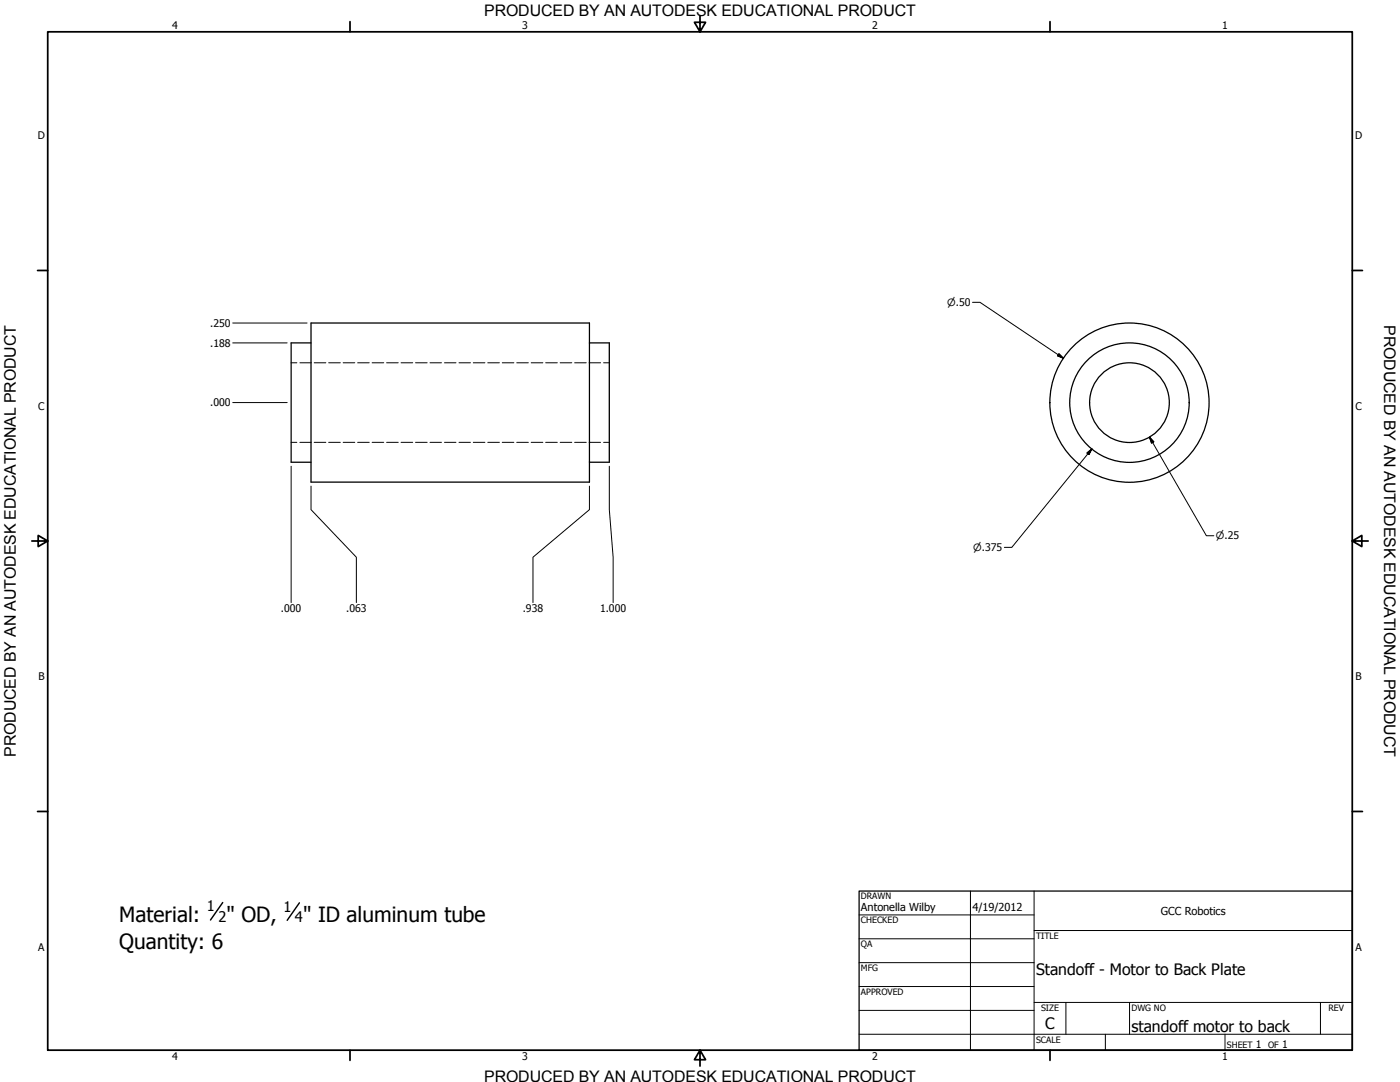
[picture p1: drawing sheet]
<svg xmlns="http://www.w3.org/2000/svg" width="559mm" height="432mm" viewBox="0 0 559 432" stroke-linecap="round" stroke-linejoin="round" font-family="sans-serif">
<!-- layer: Visible (ANSI) -->
<g fill="none" stroke="#000" stroke-width=".51">
<path d="M124.1 136.8h-7.9v47.7h7.9M124.1 128.9h111.2v63.5h-111.2zM235.3 136.8h7.9v47.7h-7.9"/>
<circle cx="450.8" cy="160.7" r="23.8"/>
<circle cx="450.8" cy="160.7" r="15.9"/>
<circle cx="450.8" cy="160.7" r="31.8"/>
</g>
<!-- layer: Hidden (ANSI) -->
<g fill="none" stroke="#000" stroke-width=".4">
<path d="M116.2 144.8h2.3M119.7 144.8h4.6M125.4 144.8h4.6M131.2 144.8h4.6M137 144.8h4.6M142.7 144.8h4.7M148.5 144.8h4.7M154.3 144.8h4.6M160.1 144.8h4.6M165.9 144.8h4.6M171.6 144.8h4.6M177.4 144.8h4.6"/>
<path d="M183.2 144.8h4.6M188.9 144.8h4.6M194.7 144.8h4.6M200.5 144.8h4.6M206.2 144.8h4.7M212 144.8h4.7M217.8 144.8h4.6M223.6 144.8h4.6M229.4 144.8h4.6M235.1 144.8h4.6M240.9 144.8h2.3M116.2 176.5h2.3"/>
<path d="M119.7 176.5h4.6M125.4 176.5h4.6M131.2 176.5h4.6M137 176.5h4.6M142.7 176.5h4.7M148.5 176.5h4.7M154.3 176.5h4.6M160.1 176.5h4.6M165.9 176.5h4.6M171.6 176.5h4.6M177.4 176.5h4.6M183.2 176.5h4.6"/>
<path d="M188.9 176.5h4.6M194.7 176.5h4.6M200.5 176.5h4.6M206.2 176.5h4.7M212 176.5h4.7M217.8 176.5h4.6M223.6 176.5h4.6M229.4 176.5h4.6M235.1 176.5h4.6M240.9 176.5h2.3"/>
</g>
<!-- layer: Border (ANSI) -->
<g fill="none" stroke="#000" stroke-width=".7">
<path d="M19 12.7h520.8v406.4h-520.8zM139.7 8.6v4.1M279.4 6.3v6.4l-2.2-3.8h4.4l-2.2 3.8M419.1 8.6v4.1M15 107.9h4M539.8 107.9h4M12.7 215.9h6.3l-3.8-2.2v4.4l3.8-2.2M539.8 215.9l3.8 2.2v-4.4l-3.8 2.2h6.3M15 323.8h4M539.8 323.8h4M139.7 419.1v4.1M279.4 419.1l2.2 3.8h-4.4l2.2-3.8v6.3"/>
<path d="M419.1 419.1v4.1"/>
</g>
<!-- layer: Title (ANSI) -->
<g fill="none" stroke="#000" stroke-width=".4">
<path d="M387.3 355.6v63.5M412.7 355.6v63.5M342.9 365.1h69.8M342.9 374.6h69.8M412.7 371.3h127.1M342.9 384.2h69.8M342.9 393.7h69.8M342.9 412.7h196.9M342.9 403.2h69.8M412.7 400h127.1M425.4 400v12.7M441.2 412.7v6.4"/>
<path d="M450.8 400v12.7M488.9 412.7v6.4M527 400v12.7"/>
</g>
<path d="M342.9 355.6h196.9v63.5h-196.9z" fill="none" stroke="#000" stroke-width=".51"/>
<!-- layer: Dimension (ANSI) -->
<g fill="none" stroke="#000" stroke-width=".4">
<path d="M92.9 136.8h21.7M92.9 128.9h29.7M388.2 120.6h3l33.3 22.4M422.7 141.2l1.8 1.8-2.4-1zM92.9 160.7h21.7M435.8 179.1l-31.9 39.3h-3M458.8 174.4l1.7 1.9-.9 .5zM458.8 174.4l22.7 39.4h3M116.2 186.1v54.4M124.1 194v9.4l18.1 19v18.1M235.3 194v9.4l-22.6 19v18.1M243.2 186.1v17.3l1.5 19v18.1"/>
<path d="M433.8 180.8l2-1.7-1.1 2.3z"/>
</g>
<path d="M422.1 142l2.4 1zM422.7 141.2l1.8 1.8-2.4-1zM458.8 174.4l1.7 1.9zM458.8 174.4l1.7 1.9-.9 .5zM435.8 179.1l-1.1 2.3zM433.8 180.8l2-1.7-1.1 2.3z" fill="#000" stroke="#000" stroke-width=".4"/>
<!-- layer: Symbol (ANSI) -->
<path d="M88.9 360.2l-4.9 7M119.5 360.3l-4.9 7" fill="none" stroke="#000" stroke-width=".57"/>
<g font-size="8.4">
<text x="47.6" y="368">Material:</text>
<text x="90.4" y="368">&quot; OD,</text>
<text x="121" y="368">&quot; ID aluminum tube</text>
<text x="47.6" y="378.8">Quantity: 6</text>
</g>
<g font-size="6.4">
<text x="552.4" y="129.8" transform="rotate(90 552.4 129.8)">PRODUCED BY AN AUTODESK EDUCATIONAL PRODUCT</text>
<text x="6.3" y="302" transform="rotate(-90 6.3 302)">PRODUCED BY AN AUTODESK EDUCATIONAL PRODUCT</text>
</g>
<g font-size="6.3">
<text x="193.3" y="6.3">PRODUCED BY AN AUTODESK EDUCATIONAL PRODUCT</text>
<text x="413.5" y="389.1">Standoff - Motor to Back Plate</text>
<text x="417.2" y="410.6">C</text>
<text x="451.6" y="411.9">standoff motor to back</text>
<text x="193.3" y="431.8">PRODUCED BY AN AUTODESK EDUCATIONAL PRODUCT</text>
</g>
<g font-size="5.8">
<text x="82.5" y="363.7">1</text>
<text x="113.2" y="363.8">1</text>
<text x="87.2" y="368">2</text>
<text x="117.7" y="368">4</text>
</g>
<g font-size="4.4">
<text x="343.7" y="363.5">Antonella Wilby</text>
<text x="388.1" y="363.7">4/19/2012</text>
<text x="463.4" y="365.1">GCC Robotics</text>
</g>
<g font-size="4.2">
<text x="68.7" y="11.7">4</text>
<text x="208.4" y="11.7">3</text>
<text x="348.1" y="11.7">2</text>
<text x="487.8" y="11.7">1</text>
<text x="15.1" y="55.5">D</text>
<text x="540.9" y="55.5">D</text>
<text x="83.9" y="130.4">.250</text>
<text x="83.9" y="138.4">.188</text>
<text x="15.2" y="163.4">C</text>
<text x="83.9" y="162.2">.000</text>
<text x="541" y="163.4">C</text>
<text x="112.1" y="244.4">.000</text>
<text x="138.2" y="244.4">.063</text>
<text x="208.7" y="244.4">.938</text>
<text x="239.5" y="244.4">1.000</text>
<text x="15.3" y="271.4">B</text>
<text x="541.1" y="271.4">B</text>
<text x="15.2" y="379.3">A</text>
<text x="541" y="379.3">A</text>
<text x="501.3" y="418.3">1</text>
<text x="511.8" y="418.3">1</text>
<text x="68.7" y="423.2">4</text>
<text x="208.4" y="423.2">3</text>
<text x="348.1" y="423.2">2</text>
<text x="487.8" y="423.2">1</text>
</g>
<g font-size="4">
<text x="378.1" y="122.1">⌀.50</text>
<text x="485.3" y="215.3">⌀.25</text>
<text x="388.5" y="219.9">⌀.375</text>
</g>
<g font-size="3.5">
<text x="343.7" y="358.9">DRAWN</text>
<text x="343.7" y="368.5">CHECKED</text>
<text x="413.5" y="374.6">TITLE</text>
<text x="343.7" y="378">QA</text>
<text x="343.7" y="387.5">MFG</text>
<text x="343.7" y="397.1">APPROVED</text>
<text x="415.5" y="403.4">SIZE</text>
<text x="451.6" y="403.4">DWG NO</text>
<text x="530.3" y="403.4">REV</text>
<text x="413.5" y="416.1">SCALE</text>
<text x="489.7" y="418.3">SHEET</text>
<text x="506.2" y="418.3">OF</text>
</g>
</svg>
